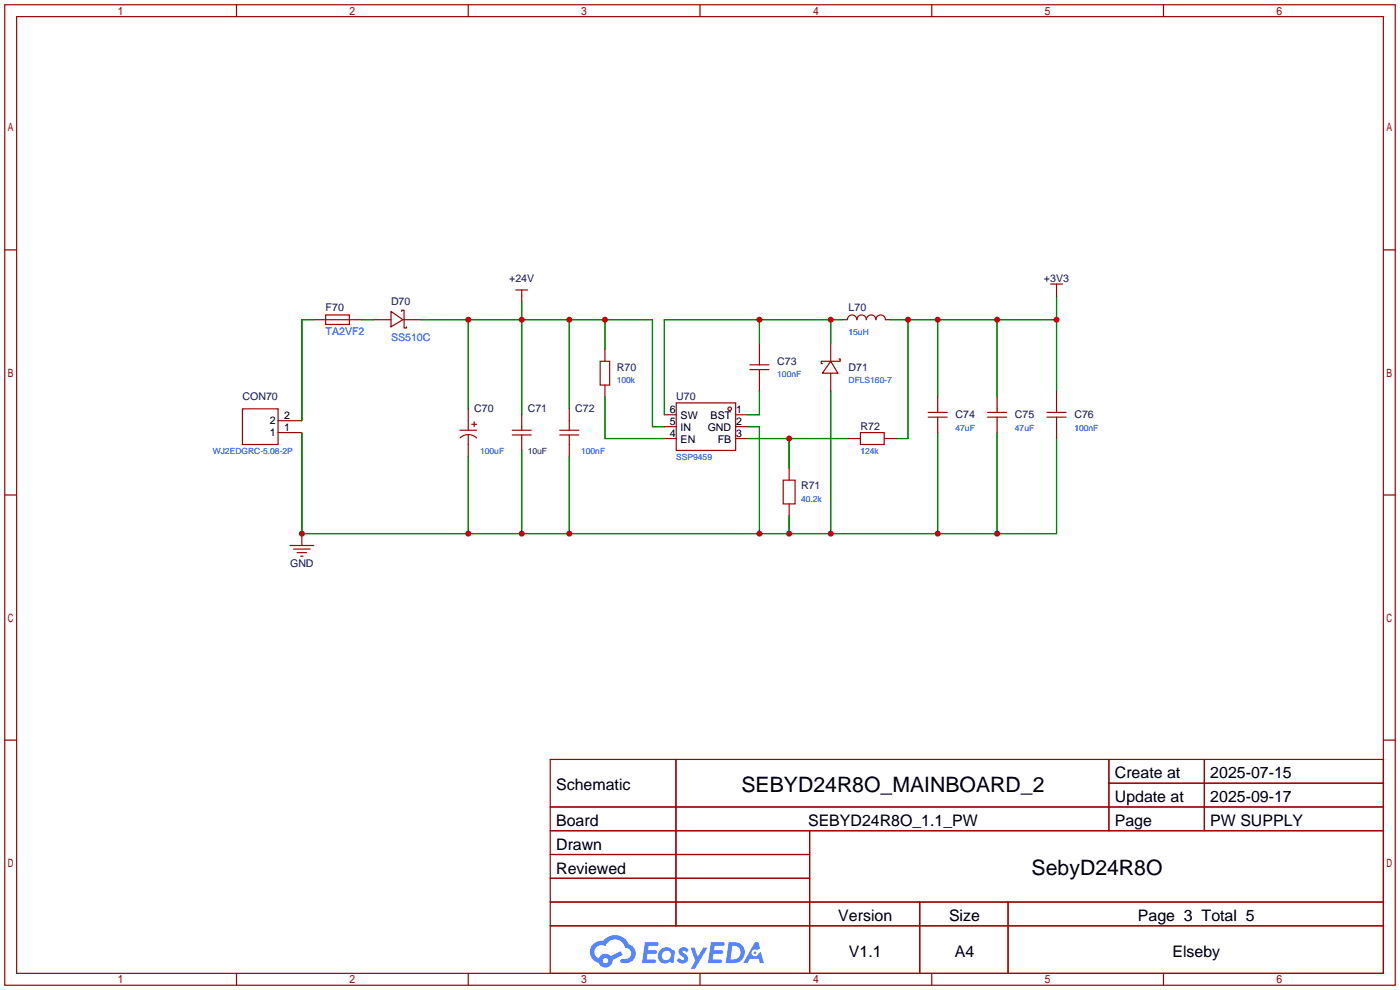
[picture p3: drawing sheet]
<svg xmlns="http://www.w3.org/2000/svg" width="299mm" height="212mm" viewBox="0 0 299 212" stroke-linecap="round" stroke-linejoin="round" font-family="sans-serif">
<g fill="none" stroke="#a10000" stroke-width=".25">
<path d="M1 1h297.2v209.6h-297.2zM3.6 3.6h292.1v204.4h-292.1zM50.5 1v2.6M100.1 1v2.6M149.6 1v2.6M199.1 1v2.6M248.7 1v2.6M1 53.4h2.6M295.7 53.4h2.5M1 105.8h2.6M295.7 105.8h2.5M1 158.2h2.6"/>
<path d="M295.7 158.2h2.5M117.6 162.3h178.1v45.7h-178.1zM117.6 172.5h178.1M117.6 177.5h178.1M144.5 162.3v35.6M173 177.5v30.5M237 162.3v15.2M237 167.4h58.7M257.4 162.3v15.2M117.6 182.6h55.4M117.6 192.8h178.1M117.6 187.7h55.4"/>
<path d="M117.6 197.9h178.1M196.6 192.8v15.2M215.4 192.8v15.2M50.5 208v2.6M100.1 208v2.6M149.6 208v2.6M199.1 208v2.6M248.7 208v2.6"/>
</g>
<g fill="#5487ff">
<path d="M145.3 202.7a1.3 1.3 0 0 1 1.9 .3l-.4 .6a.54 .54 0 0 0-.9-.2l.1 .2a1.34 1.34 0 0 1 .9 1.8 1.47 1.47 0 0 1-2.3-.1l.5-.6 .8 .5a.31 .31 0 0 0 .4-.3 .31 .31 0 0 0-.3-.4 1.12 1.12 0 0 1-.7-1.8z"/>
<path d="M147.6 202.5h.9l.6 2 1.2-2h.9l-2.7 4.6h-.9l1-1.7z"/>
<path d="M137.8 201.4h1.7a1.31 1.31 0 0 1 1.2 .2 .4 .4 0 0 1-.3 .5l-1.8 .1-.1 .9h1.6a.4 .4 0 0 1 .4 .4 .4 .4 0 0 1-.5 .4h-1.6l-.2 1.2h1.4a.46 .46 0 0 1 .5 0 .46 .46 0 0 1 .1 .5l-.4 .2h-2.6z"/>
<path d="M151.9 201.4h1.7a1.32 1.32 0 0 1 1.2 .2 .39 .39 0 0 1-.3 .5l-1.8 .1-.1 .9h1.6a.4 .4 0 0 1 .4 .4 .4 .4 0 0 1-.4 .4h-1.7l-.2 1.2h1.4a.46 .46 0 0 1 .5 0 .46 .46 0 0 1 .1 .5l-.4 .2h-2.6z"/>
<path d="M161.3 201.4h.8l.3 1.3-.6 .4a.75 .75 0 0 0-1.1 .3 .75 .75 0 0 0 .5 1 .75 .75 0 0 0 .9-.7l.5-.2 .6 2.3h-.8l-.3-.9h-1.8l-.5 .9h-1z"/>
<path d="M155.7 201.4l-.6 4.4h1.5a2.27 2.27 0 0 0 2.6-2.2 2.27 2.27 0 0 0-2.7-2.2zM156.5 202.1a1.5 1.5 0 0 1 1.8 1.6 1.5 1.5 0 0 1-1.9 1.4h-.3z"/>
<path d="M141.2 203a1.6 1.6 0 0 0-.3 2.3 1.6 1.6 0 0 0 2.3 .2l.7 .3 .3-2.4-.1-.3-.5-.1a1.58 1.58 0 0 0-2.4 0zM141.8 203.5a.98 .98 0 0 1 1.6 .4 .98 .98 0 0 1-1.1 1.3 .94 .94 0 0 1-.9-.7 .94 .94 0 0 1 .4-1z"/>
<path d="M126.8 201.8a2.37 2.37 0 0 0 1.1 4 1.54 1.54 0 0 0 1.8 1 1.54 1.54 0 0 0 1.2-1.6l2.2-1.1-.5-.8-2 1a1.57 1.57 0 0 0-2.7 .5 1.5 1.5 0 0 1-.7-2.1 1.5 1.5 0 0 1 2.2-.5 2.23 2.23 0 0 1 2.3-1.4 2.23 2.23 0 0 1 2 1.8 1.16 1.16 0 0 1 1.2 1.1 1.16 1.16 0 0 1-1.1 1.2h-.7a.47 .47 0 0 0-.5 .4 .47 .47 0 0 0 .4 .5 2.17 2.17 0 0 0 2.5-.9 2.17 2.17 0 0 0-.3-2.7l-.8-.4a3.2 3.2 0 0 0-5.5-.7l-1.1 .1zM128.8 205.3a.6 .6 0 0 1 1.2 0 .6 .6 0 0 1-1.2 0z"/>
<circle cx="161.4" cy="203.6" r=".28"/>
</g>
<g fill="none" stroke="#a10000" stroke-width=".25">
<path d="M67.1 68.3h10.1M69.6 67.3h5.1v2h-5.1zM79.8 68.3h3.8M83.6 66.5l2.5 1.8-2.5 1.5zM85.9 66.5v-.2h.5v3.8h.5v-.3M86.1 68.3h3.8M110.2 62h2.6M111.5 62v2.5M128.3 77.2h2v5.1h-2zM129.3 74.7v2.5M160.3 79h4M160.3 78h4"/>
<path d="M162.3 73.4v4.6M162.3 79v4.6M177.5 77.2l1.6 2.6h-3.3zM177.5 73.4v3.8M177.5 79.8v3.8M179.3 76.7h.3v.5h-4.1v.5h.3M180.1 68.3h1a1.02 1.02 0 0 1 1-1 1.02 1.02 0 0 1 1 1 1.02 1.02 0 0 1 1.1-1 1.02 1.02 0 0 1 1 1 1.02 1.02 0 0 1 1-1 1.02 1.02 0 0 1 1 1 1.02 1.02 0 0 1 1-1 1.02 1.02 0 0 1 1 1h1M224.5 60.7h2.6M225.8 60.7v2.5M51.8 87.4h7.6v7.6h-7.6zM59.4 92.5h5.1M59.4 89.9h5.1"/>
<path d="M98.3 91.9h3.6M98.3 93.6a2.54 2.54 0 0 1 3.6 0M100.1 87.4v4.5M100.1 93v4.5M100.8 90.7h1.1M101.3 90.2v1M109.5 91.9h4M109.5 93h4M111.5 88.6v3.3M111.5 93v3.3M119.6 91.9h4.1M119.6 93h4.1"/>
<path d="M121.7 87.4v4.5M121.7 93v4.5M129.3 82.3v2.5M142 88.6h2.5M142 91.2h2.5M142 93.7h2.5M144.5 86.1h12.7v10.2h-12.7zM157.2 88.6h2.6M157.2 91.2h2.6M157.2 93.7h2.6M181.4 93.7h2.5M183.9 92.5h5.1v2.5h-5.1z"/>
<path d="M189 93.7h2.5M198.4 89.2h4M198.4 88.1h4M200.4 84.8v3.3M200.4 89.2v3.3M211.1 89.2h4M211.1 88.1h4M213.1 84.8v3.3M213.1 89.2v3.3M223.8 89.2h4M223.8 88.1h4M225.8 83.6v4.5"/>
<path d="M225.8 89.2v4.5M62 116.6h5.1M62.7 117.3h3.6M63.5 118.1h2M64.3 118.9h.5M64.5 114v2.6M167.4 102.6h2.5v5.1h-2.5zM168.7 100.1v2.5M168.7 107.7v2.5"/>
<circle cx="156" cy="87.4" r=".38"/>
</g>
<g fill="none" stroke="#008700" stroke-width=".25">
<path d="M67.1 68.3h-2.6v21.6M77.2 68.3h2.6M89.9 68.3h49.5v22.9h2.6M100.1 68.3v19.1M111.5 64.5v24.1M121.7 68.3v19.1M129.3 68.3v6.4M162.3 68.3v5.1M177.5 68.3v5.1M180.1 68.3h-38.1v20.3M190.2 68.3h35.6M194.1 68.3v25.4h-2.6"/>
<path d="M200.4 68.3v16.5M213.1 68.3v16.5M225.8 63.2v20.4M64.5 92.5v21.5h161.3v-20.3M100.1 97.5v16.5M111.5 96.3v17.7M121.7 97.5v16.5M129.3 84.8v8.9h12.7M159.8 91.2h2.5v22.8M159.8 93.7h21.6M162.3 83.6v5h-2.5M168.7 93.7v6.4"/>
<path d="M177.5 83.6v30.4M200.4 92.5v21.5M213.1 92.5v21.5M168.7 110.2v3.8"/>
</g>
<g fill="#c00">
<circle cx="64.5" cy="114" r=".63"/>
<circle cx="100.1" cy="114" r=".63"/>
<circle cx="111.5" cy="114" r=".63"/>
<circle cx="121.7" cy="114" r=".63"/>
<circle cx="162.3" cy="114" r=".63"/>
<circle cx="168.7" cy="114" r=".63"/>
<circle cx="177.5" cy="114" r=".63"/>
<circle cx="200.4" cy="114" r=".63"/>
<circle cx="213.1" cy="114" r=".63"/>
<circle cx="100.1" cy="68.3" r=".63"/>
<circle cx="111.5" cy="68.3" r=".63"/>
<circle cx="121.7" cy="68.3" r=".63"/>
<circle cx="129.3" cy="68.3" r=".63"/>
<circle cx="177.5" cy="68.3" r=".63"/>
<circle cx="162.3" cy="68.3" r=".63"/>
<circle cx="168.7" cy="93.7" r=".63"/>
<circle cx="194.1" cy="68.3" r=".63"/>
<circle cx="200.4" cy="68.3" r=".63"/>
<circle cx="213.1" cy="68.3" r=".63"/>
<circle cx="225.8" cy="68.3" r=".63"/>
</g>
<g font-size="4.5">
<text x="158.5" y="169.2">SEBYD24R8O_MAINBOARD_2</text>
<text x="220.5" y="187">SebyD24R8O</text>
</g>
<g font-size="3.4">
<text x="238.3" y="166.4">Create at</text>
<text x="258.7" y="166.4">2025-07-15</text>
<text x="118.9" y="168.9">Schematic</text>
<text x="238.3" y="171.4">Update at</text>
<text x="258.7" y="171.4">2025-09-17</text>
<text x="118.9" y="176.5">Board</text>
<text x="172.7" y="176.5">SEBYD24R8O_1.1_PW</text>
<text x="238.3" y="176.5">Page</text>
<text x="258.7" y="176.5">PW SUPPLY</text>
<text x="118.9" y="181.6">Drawn</text>
<text x="118.9" y="186.7">Reviewed</text>
<text x="179.2" y="196.8">Version</text>
<text x="202.8" y="196.8">Size</text>
<text x="243.2" y="196.8">Page 3 Total 5</text>
<text x="181.4" y="204.5">V1.1</text>
<text x="204.1" y="204.5">A4</text>
<text x="250.6" y="204.5">Elseby</text>
</g>
<g font-size="2.3" fill="#000080">
<text x="83.6" y="65.2">D70</text>
<text x="108.8" y="60.2">+24V</text>
<text x="223.1" y="60.2">+3V3</text>
<text x="69.6" y="66.5">F70</text>
<text x="181.4" y="66.5">L70</text>
<text x="166.1" y="77.9">C73</text>
<text x="131.8" y="79.2">R70</text>
<text x="181.4" y="79.2">D71</text>
<text x="51.8" y="85.6">CON70</text>
<text x="101.3" y="88.1">C70</text>
<text x="112.8" y="88.1">C71</text>
<text x="122.9" y="88.1">C72</text>
<text x="144.5" y="85.6">U70</text>
<text x="204.2" y="89.4">C74</text>
<text x="216.9" y="89.4">C75</text>
<text x="229.6" y="89.4">C76</text>
<text x="183.9" y="91.9">R72</text>
<text x="171.2" y="104.6">R71</text>
<text x="62" y="121.1">GND</text>
</g>
<g font-size="2.3" fill="#00f">
<text x="69.6" y="71.6">TA2VF2</text>
<text x="83.6" y="72.9">SS510C</text>
</g>
<g font-size="2.3">
<text x="60.7" y="89.6">2</text>
<text x="143.1" y="88.3">6</text>
<text x="145.5" y="89.6">SW</text>
<text x="151.9" y="89.6">BST</text>
<text x="157.4" y="88.3">1</text>
<text x="57.7" y="93.2">1</text>
<text x="57.7" y="90.6">2</text>
<text x="60.7" y="92.1">1</text>
<text x="143.1" y="93.4">4</text>
<text x="143.1" y="90.9">5</text>
<text x="145.5" y="94.7">EN</text>
<text x="145.5" y="92.1">IN</text>
<text x="151.2" y="92.1">GND</text>
<text x="153.4" y="94.7">FB</text>
<text x="157.4" y="90.9">2</text>
<text x="157.4" y="93.4">3</text>
</g>
<g font-size="1.8" fill="#00f">
<text x="181.4" y="71.7">15uH</text>
<text x="131.8" y="81.9">100k</text>
<text x="166.1" y="80.6">100nF</text>
<text x="181.4" y="81.9">DFLS160-7</text>
<text x="204.2" y="92">47uF</text>
<text x="216.9" y="92">47uF</text>
<text x="229.6" y="92">100nF</text>
<text x="45.5" y="97.1">WJ2EDGRC-5.08-2P</text>
<text x="102.6" y="97.1">100uF</text>
<text x="124.2" y="97.1">100nF</text>
<text x="144.5" y="98.4">SSP9459</text>
<text x="183.9" y="97.1">124k</text>
<text x="171.2" y="107.3">40.2k</text>
</g>
<text font-size="1.8" fill="#000080" x="112.8" y="97.1">10uF</text>
</svg>
